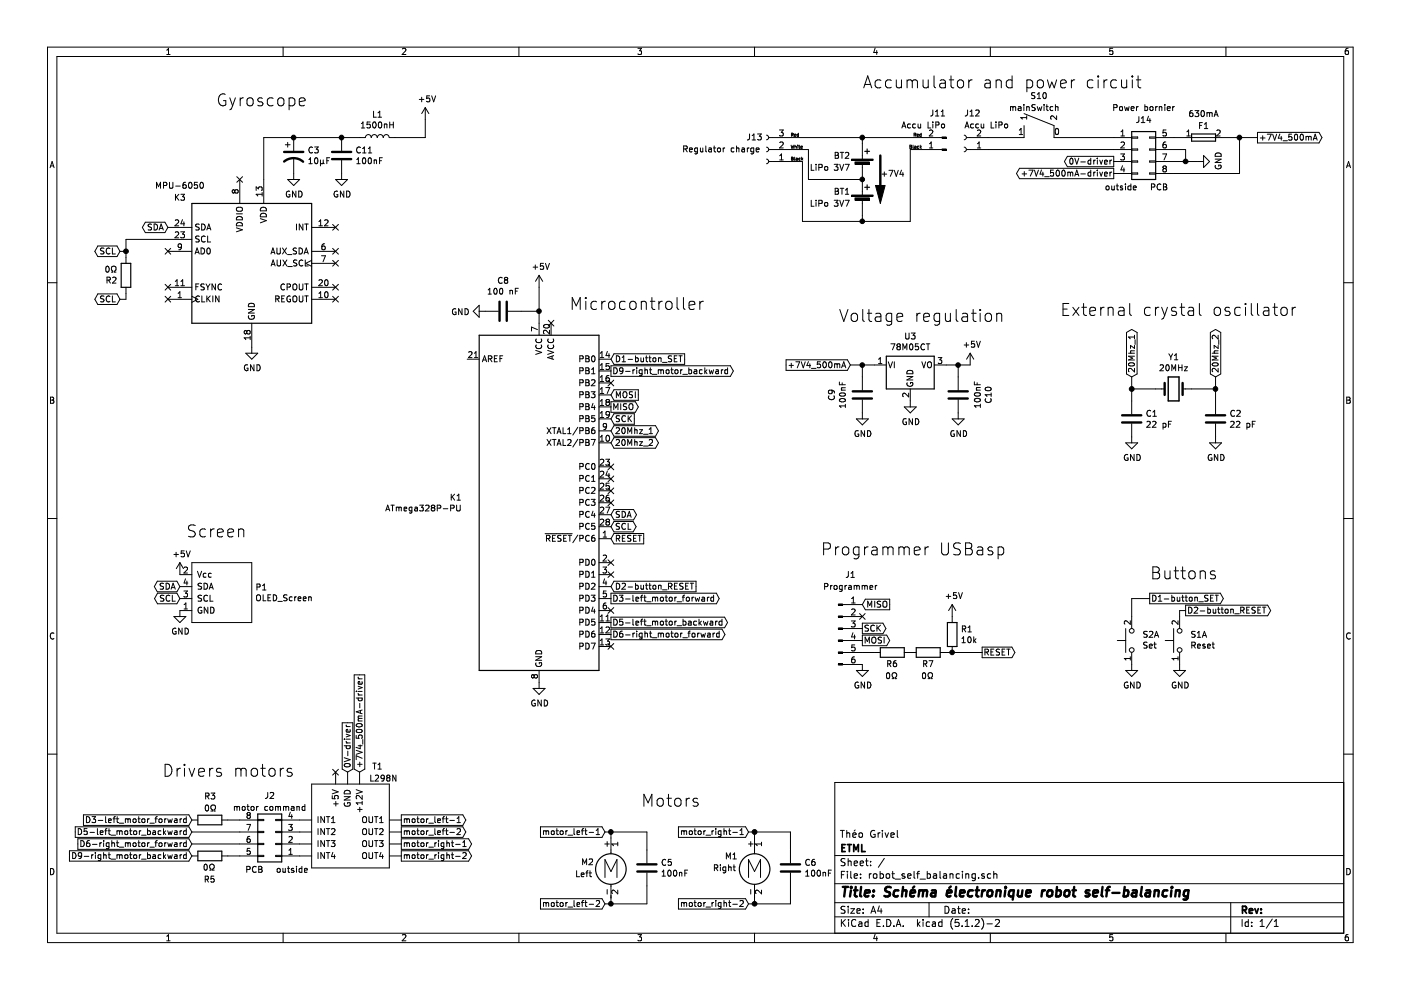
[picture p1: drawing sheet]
EESchema Schematic File Version 4
LIBS:robot_self_balancing-cache
EELAYER 29 0
EELAYER END
$Descr A4 11693 8268
encoding utf-8
Sheet 1 1
Title "Schéma électronique robot self-balancing"
Date ""
Rev ""
Comp "ETML"
Comment1 "Théo Grivel"
Comment2 ""
Comment3 ""
Comment4 ""
$EndDescr
$Comp
L Motor:Motor_DC M1
U 1 1
P 6300 7200
F 0 "M1" H 6050 7250 50  0000 L CNN
F 1 "Right" H 5950 7150 50  0000 L CNN
F 2 "robot_self_balancing:TGL-NO_PRINT" H 6300 7110 50  0001 C CNN
F 3 "~" H 6300 7110 50  0001 C CNN
	1    6300 7200
	1    0    0    -1  
$EndComp
$Comp
L Device:Crystal Y1
U 1 1
P 9800 3250
F 0 "Y1" H 9800 3518 50  0000 C CNN
F 1 "20MHz" H 9800 3427 50  0000 C CNN
F 2 "Crystal:Resonator-2Pin_W7.0mm_H2.5mm" H 9800 3250 50  0001 C CNN
F 3 "~" H 9800 3250 50  0001 C CNN
	1    9800 3250
	1    0    0    -1  
$EndComp
$Comp
L Device:C C1
U 1 1
P 9450 3500
F 0 "C1" H 9565 3546 50  0000 L CNN
F 1 "22 pF" H 9565 3455 50  0000 L CNN
F 2 "robot_self_balancing:TGL-C_12pF" H 9488 3350 50  0001 C CNN
F 3 "~" H 9450 3500 50  0001 C CNN
	1    9450 3500
	1    0    0    -1  
$EndComp
$Comp
L Device:C C2
U 1 1
P 10150 3500
F 0 "C2" H 10265 3546 50  0000 L CNN
F 1 "22 pF" H 10265 3455 50  0000 L CNN
F 2 "robot_self_balancing:TGL-C_12pF" H 10188 3350 50  0001 C CNN
F 3 "~" H 10150 3500 50  0001 C CNN
	1    10150 3500
	1    0    0    -1  
$EndComp
$Comp
L power:GND #PWR0101
U 1 1
P 9450 3650
F 0 "#PWR0101" H 9450 3400 50  0001 C CNN
F 1 "GND" H 9455 3477 50  0000 C CNN
F 2 "" H 9450 3650 50  0001 C CNN
F 3 "" H 9450 3650 50  0001 C CNN
	1    9450 3650
	1    0    0    -1  
$EndComp
$Comp
L power:GND #PWR0102
U 1 1
P 10150 3650
F 0 "#PWR0102" H 10150 3400 50  0001 C CNN
F 1 "GND" H 10155 3477 50  0000 C CNN
F 2 "" H 10150 3650 50  0001 C CNN
F 3 "" H 10150 3650 50  0001 C CNN
	1    10150 3650
	1    0    0    -1  
$EndComp
Wire Wire Line
	9450 3350 9450 3250
Wire Wire Line
	9450 3250 9650 3250
Wire Wire Line
	9950 3250 10150 3250
Text GLabel 10150 3150 1    50   BiDi ~ 0
20Mhz_2
Text GLabel 9450 3150 1    50   BiDi ~ 0
20Mhz_1
Wire Wire Line
	10150 3250 10150 3150
Wire Wire Line
	10150 3350 10150 3250
Connection ~ 10150 3250
Wire Wire Line
	9450 3250 9450 3150
Connection ~ 9450 3250
Text GLabel 5100 3600 2    50   BiDi ~ 0
20Mhz_1
Text GLabel 5100 3700 2    50   BiDi ~ 0
20Mhz_2
Text Notes 8850 2650 0    100  ~ 0
External crystal oscillator 
Text Notes 5350 6750 0    100  ~ 0
Motors
Text Notes 4750 2600 0    100  ~ 0
Microcontroller
$Comp
L Sensor_Motion:MPU-6050 K3
U 1 1
P 2100 2200
F 0 "K3" H 1500 2750 50  0000 C CNN
F 1 "MPU-6050" H 1500 2850 50  0000 C CNN
F 2 "robot_self_balancing:TGL-MPU_6050" H 2100 1400 50  0001 C CNN
F 3 "https://store.invensense.com/datasheets/invensense/MPU-6050_DataSheet_V3%204.pdf" H 2100 2050 50  0001 C CNN
	1    2100 2200
	1    0    0    -1  
$EndComp
NoConn ~ 2800 2100
NoConn ~ 2800 2200
NoConn ~ 2800 2400
NoConn ~ 2800 2500
NoConn ~ 1400 2500
NoConn ~ 1400 2400
NoConn ~ 2000 1500
Text GLabel 1400 1900 0    50   BiDi ~ 0
SDA
$Comp
L Switch:SW_Push_Dual_x2 S1
U 1 1
P 9850 5350
F 0 "S1" V 9896 5262 50  0000 R CNN
F 1 "Reset" V 9805 5262 50  0000 R CNN
F 2 "robot_self_balancing:TGL-Push_Button" H 9850 5550 50  0001 C CNN
F 3 "~" H 9850 5550 50  0001 C CNN
	1    9850 5350
	0    -1   -1   0   
$EndComp
$Comp
L Switch:SW_Push_Dual_x2 S2
U 1 1
P 9450 5350
F 0 "S2" V 9496 5262 50  0000 R CNN
F 1 "Set" V 9405 5262 50  0000 R CNN
F 2 "robot_self_balancing:TGL-Push_Button" H 9450 5550 50  0001 C CNN
F 3 "~" H 9450 5550 50  0001 C CNN
	1    9450 5350
	0    -1   -1   0   
$EndComp
$Comp
L power:GND #PWR0103
U 1 1
P 9450 5550
F 0 "#PWR0103" H 9450 5300 50  0001 C CNN
F 1 "GND" H 9455 5377 50  0000 C CNN
F 2 "" H 9450 5550 50  0001 C CNN
F 3 "" H 9450 5550 50  0001 C CNN
	1    9450 5550
	1    0    0    -1  
$EndComp
$Comp
L power:GND #PWR0104
U 1 1
P 9850 5550
F 0 "#PWR0104" H 9850 5300 50  0001 C CNN
F 1 "GND" H 9855 5377 50  0000 C CNN
F 2 "" H 9850 5550 50  0001 C CNN
F 3 "" H 9850 5550 50  0001 C CNN
	1    9850 5550
	1    0    0    -1  
$EndComp
Text Notes 9600 4850 0    100  ~ 0
Buttons\n
Text Notes 1800 900  0    100  ~ 0
Gyroscope
$Comp
L power:+5V #PWR0105
U 1 1
P 3550 1000
F 0 "#PWR0105" H 3550 850 50  0001 C CNN
F 1 "+5V" H 3565 1173 50  0000 C CNN
F 2 "" H 3550 1000 50  0001 C CNN
F 3 "" H 3550 1000 50  0001 C CNN
	1    3550 1000
	1    0    0    -1  
$EndComp
$Comp
L Device:L L1
U 1 1
P 3150 1150
F 0 "L1" V 3340 1150 50  0000 C CNN
F 1 "1500nH" V 3250 1150 50  0000 C CNN
F 2 "robot_self_balancing:TGL_L" H 3150 1150 50  0001 C CNN
F 3 "~" H 3150 1150 50  0001 C CNN
	1    3150 1150
	0    -1   -1   0   
$EndComp
$Comp
L power:GND #PWR0107
U 1 1
P 2100 2900
F 0 "#PWR0107" H 2100 2650 50  0001 C CNN
F 1 "GND" H 2105 2727 50  0000 C CNN
F 2 "" H 2100 2900 50  0001 C CNN
F 3 "" H 2100 2900 50  0001 C CNN
	1    2100 2900
	1    0    0    -1  
$EndComp
Text Notes 1350 6500 0    100  ~ 0
Drivers motors
Wire Wire Line
	3550 1000 3550 1150
Text Notes 1550 4500 0    100  ~ 0
Screen
Text GLabel 5100 4400 2    50   BiDi ~ 0
SCL
Text GLabel 5100 4300 2    50   BiDi ~ 0
SDA
Text GLabel 1500 5000 0    50   BiDi ~ 0
SCL
Text GLabel 1500 4900 0    50   BiDi ~ 0
SDA
$Comp
L OLED_Screen:OLED_Screen P1
U 1 1
P 1850 4600
F 0 "P1" H 2128 4296 50  0000 L CNN
F 1 "OLED_Screen" H 2128 4205 50  0000 L CNN
F 2 "robot_self_balancing:TGL-OLED_Screen" H 1850 4600 50  0001 C CNN
F 3 "" H 1850 4600 50  0001 C CNN
	1    1850 4600
	1    0    0    -1  
$EndComp
$Comp
L power:GND #PWR0109
U 1 1
P 1500 5100
F 0 "#PWR0109" H 1500 4850 50  0001 C CNN
F 1 "GND" H 1505 4927 50  0000 C CNN
F 2 "" H 1500 5100 50  0001 C CNN
F 3 "" H 1500 5100 50  0001 C CNN
	1    1500 5100
	1    0    0    -1  
$EndComp
$Comp
L L298N_MotoDriver-2:L298N T1
U 1 1
P 2900 7000
F 0 "T1" H 3150 7600 50  0000 C CNN
F 1 "L298N" H 3200 7500 50  0000 C CNN
F 2 "robot_self_balancing:TGL-NO_PRINT" H 2900 8050 50  0001 C CNN
F 3 "" H 2900 8050 50  0001 C CNN
	1    2900 7000
	1    0    0    -1  
$EndComp
Text GLabel 3350 6850 2    50   Output ~ 0
motor_left-1
Text GLabel 3350 6950 2    50   Output ~ 0
motor_left-2
Text GLabel 3350 7050 2    50   Output ~ 0
motor_right-1
Text GLabel 3350 7150 2    50   Output ~ 0
motor_right-2
Text GLabel 6250 6950 0    50   Input ~ 0
motor_right-1
Text GLabel 6250 7550 0    50   Input ~ 0
motor_right-2
Wire Wire Line
	5100 7000 5100 6950
Wire Wire Line
	5100 6950 5050 6950
Wire Wire Line
	5100 7500 5100 7550
Wire Wire Line
	5100 7550 5050 7550
Wire Wire Line
	6300 7500 6300 7550
Wire Wire Line
	6300 7550 6250 7550
Wire Wire Line
	6300 7000 6300 6950
Wire Wire Line
	6300 6950 6250 6950
$Comp
L Device:C C5
U 1 1
P 5400 7250
F 0 "C5" H 5515 7296 50  0000 L CNN
F 1 "100nF" H 5515 7205 50  0000 L CNN
F 2 "robot_self_balancing:TGL-NO_PRINT" H 5438 7100 50  0001 C CNN
F 3 "~" H 5400 7250 50  0001 C CNN
	1    5400 7250
	1    0    0    -1  
$EndComp
Text GLabel 5050 7550 0    50   Input ~ 0
motor_left-2
Text GLabel 5050 6950 0    50   Input ~ 0
motor_left-1
$Comp
L Motor:Motor_DC M2
U 1 1
P 5100 7200
F 0 "M2" H 4850 7200 50  0000 L CNN
F 1 "Left" H 4800 7100 50  0000 L CNN
F 2 "robot_self_balancing:TGL-NO_PRINT" H 5100 7110 50  0001 C CNN
F 3 "~" H 5100 7110 50  0001 C CNN
	1    5100 7200
	1    0    0    -1  
$EndComp
$Comp
L Device:C C6
U 1 1
P 6600 7250
F 0 "C6" H 6715 7296 50  0000 L CNN
F 1 "100nF" H 6715 7205 50  0000 L CNN
F 2 "robot_self_balancing:TGL-NO_PRINT" H 6638 7100 50  0001 C CNN
F 3 "~" H 6600 7250 50  0001 C CNN
	1    6600 7250
	1    0    0    -1  
$EndComp
Wire Wire Line
	5400 7100 5400 6950
Wire Wire Line
	5400 6950 5100 6950
Connection ~ 5100 6950
Wire Wire Line
	5400 7400 5400 7550
Wire Wire Line
	5400 7550 5100 7550
Connection ~ 5100 7550
Wire Wire Line
	6600 7100 6600 6950
Wire Wire Line
	6600 6950 6300 6950
Connection ~ 6300 6950
Wire Wire Line
	6600 7400 6600 7550
Wire Wire Line
	6600 7550 6300 7550
Connection ~ 6300 7550
$Comp
L Device:Battery_Cell BT2
U 1 1
P 7200 1400
F 0 "BT2" H 7100 1500 50  0000 R CNN
F 1 "LiPo 3V7" H 7100 1400 50  0000 R CNN
F 2 "robot_self_balancing:TGL-NO_PRINT" V 7200 1460 50  0001 C CNN
F 3 "~" V 7200 1460 50  0001 C CNN
	1    7200 1400
	1    0    0    -1  
$EndComp
$Comp
L Device:Battery_Cell BT1
U 1 1
P 7200 1700
F 0 "BT1" H 7100 1800 50  0000 R CNN
F 1 "LiPo 3V7" H 7100 1700 50  0000 R CNN
F 2 "robot_self_balancing:TGL-NO_PRINT" V 7200 1760 50  0001 C CNN
F 3 "~" V 7200 1760 50  0001 C CNN
	1    7200 1700
	1    0    0    -1  
$EndComp
Text Notes 7200 750  0    100  ~ 0
Accumulator and power circuit
Wire Wire Line
	3300 1150 3550 1150
Text GLabel 9600 5000 2    50   Output ~ 0
D1-button_SET
Text GLabel 9900 5100 2    50   Output ~ 0
D2-button_RESET
$Comp
L power:+5V #PWR0110
U 1 1
P 4500 2400
F 0 "#PWR0110" H 4500 2250 50  0001 C CNN
F 1 "+5V" H 4515 2573 50  0000 C CNN
F 2 "" H 4500 2400 50  0001 C CNN
F 3 "" H 4500 2400 50  0001 C CNN
	1    4500 2400
	1    0    0    -1  
$EndComp
Wire Wire Line
	4500 2700 4500 2600
Wire Wire Line
	4500 2600 4500 2400
$Comp
L Device:C C8
U 1 1
P 4200 2600
F 0 "C8" V 4452 2600 50  0000 C CNN
F 1 "100 nF" V 4361 2600 50  0000 C CNN
F 2 "robot_self_balancing:TGL-C_12pF" H 4238 2450 50  0001 C CNN
F 3 "~" H 4200 2600 50  0001 C CNN
	1    4200 2600
	0    -1   -1   0   
$EndComp
$Comp
L power:GND #PWR0111
U 1 1
P 4050 2600
F 0 "#PWR0111" H 4050 2350 50  0001 C CNN
F 1 "GND" V 4055 2472 50  0000 R CNN
F 2 "" H 4050 2600 50  0001 C CNN
F 3 "" H 4050 2600 50  0001 C CNN
	1    4050 2600
	0    1    1    0   
$EndComp
Wire Wire Line
	4350 2600 4500 2600
Connection ~ 4500 2600
$Comp
L Graphic:SYM_Arrow_XLarge 7V4
U 1 1
P 7350 1500
F 0 "7V4" H 7350 1590 50  0001 C CNN
F 1 "+7V4" V 7300 1500 50  0000 L CNN
F 2 "robot_self_balancing:TGL-NO_PRINT" H 7350 1500 50  0001 C CNN
F 3 "~" H 7350 1500 50  0001 C CNN
	1    7350 1500
	0    1    1    0   
$EndComp
$Comp
L Regulator_Linear:LM7805_TO220 U3
U 1 1
P 7600 3050
F 0 "U3" H 7600 3292 50  0000 C CNN
F 1 "78M05CT" H 7600 3201 50  0000 C CNN
F 2 "Package_TO_SOT_THT:TO-220-3_Vertical" H 7600 3275 50  0001 C CIN
F 3 "http://www.fairchildsemi.com/ds/LM/LM7805.pdf" H 7600 3000 50  0001 C CNN
	1    7600 3050
	1    0    0    -1  
$EndComp
Text GLabel 7100 3050 0    50   Input ~ 0
+7V4_500mA
$Comp
L Device:C C9
U 1 1
P 7200 3300
F 0 "C9" V 7452 3300 50  0000 C CNN
F 1 "100nF" V 7361 3300 50  0000 C CNN
F 2 "robot_self_balancing:TGL-C_12pF" H 7238 3150 50  0001 C CNN
F 3 "~" H 7200 3300 50  0001 C CNN
	1    7200 3300
	-1   0    0    1   
$EndComp
$Comp
L Device:C C10
U 1 1
P 8000 3300
F 0 "C10" V 8252 3300 50  0000 C CNN
F 1 "100nF" V 8161 3300 50  0000 C CNN
F 2 "robot_self_balancing:TGL-C_12pF" H 8038 3150 50  0001 C CNN
F 3 "~" H 8000 3300 50  0001 C CNN
	1    8000 3300
	1    0    0    -1  
$EndComp
Wire Wire Line
	7100 3050 7200 3050
Wire Wire Line
	7200 3050 7200 3150
Connection ~ 7200 3050
Wire Wire Line
	7200 3050 7300 3050
Wire Wire Line
	7900 3050 8000 3050
Wire Wire Line
	8000 3150 8000 3050
Connection ~ 8000 3050
Wire Wire Line
	8000 3050 8100 3050
$Comp
L power:GND #PWR0113
U 1 1
P 7200 3450
F 0 "#PWR0113" H 7200 3200 50  0001 C CNN
F 1 "GND" H 7205 3277 50  0000 C CNN
F 2 "" H 7200 3450 50  0001 C CNN
F 3 "" H 7200 3450 50  0001 C CNN
	1    7200 3450
	1    0    0    -1  
$EndComp
$Comp
L power:GND #PWR0114
U 1 1
P 8000 3450
F 0 "#PWR0114" H 8000 3200 50  0001 C CNN
F 1 "GND" H 8005 3277 50  0000 C CNN
F 2 "" H 8000 3450 50  0001 C CNN
F 3 "" H 8000 3450 50  0001 C CNN
	1    8000 3450
	1    0    0    -1  
$EndComp
Text Notes 7000 2700 0    100  ~ 0
Voltage regulation
$Comp
L power:GND #PWR0108
U 1 1
P 7600 3350
F 0 "#PWR0108" H 7600 3100 50  0001 C CNN
F 1 "GND" H 7605 3177 50  0000 C CNN
F 2 "" H 7600 3350 50  0001 C CNN
F 3 "" H 7600 3350 50  0001 C CNN
	1    7600 3350
	1    0    0    -1  
$EndComp
Text GLabel 1600 6850 0    50   Input ~ 0
D3-left_motor_forward
Text GLabel 1600 6950 0    50   Input ~ 0
D5-left_motor_backward
Text GLabel 1600 7050 0    50   Input ~ 0
D6-right_motor_forward
Text GLabel 1600 7150 0    50   Input ~ 0
D9-right_motor_backward
Text GLabel 3000 6450 1    50   Input ~ 0
+7V4_500mA-driver
NoConn ~ 2800 6450
$Comp
L Connector:Conn_01x06_Male J1
U 1 1
P 7000 5250
F 0 "J1" H 7100 5700 50  0000 C CNN
F 1 "Programmer" H 7100 5600 50  0000 C CNN
F 2 "robot_self_balancing:TGL_IDC-Header_2x03_P2.54mm_Vertical_1.2" H 7000 5250 50  0001 C CNN
F 3 "~" H 7000 5250 50  0001 C CNN
	1    7000 5250
	1    0    0    -1  
$EndComp
Text Notes 6850 4650 0    100  ~ 0
Programmer USBasp
Text GLabel 7200 5050 2    50   Input ~ 0
MISO
Text GLabel 8200 5450 2    50   Output ~ 0
RESET
Text GLabel 7200 5250 2    50   Output ~ 0
SCK
Text GLabel 7200 5350 2    50   Output ~ 0
MOSI
$Comp
L Device:R R1
U 1 1
P 7950 5300
F 0 "R1" H 8020 5346 50  0000 L CNN
F 1 "10k" H 8020 5255 50  0000 L CNN
F 2 "robot_self_balancing:TGL_R" V 7880 5300 50  0001 C CNN
F 3 "~" H 7950 5300 50  0001 C CNN
	1    7950 5300
	1    0    0    -1  
$EndComp
$Comp
L power:GND #PWR0116
U 1 1
P 7200 5550
F 0 "#PWR0116" H 7200 5300 50  0001 C CNN
F 1 "GND" H 7205 5377 50  0000 C CNN
F 2 "" H 7200 5550 50  0001 C CNN
F 3 "" H 7200 5550 50  0001 C CNN
	1    7200 5550
	1    0    0    -1  
$EndComp
Text GLabel 5100 3400 2    50   Output ~ 0
MISO
Text GLabel 5100 3300 2    50   Input ~ 0
MOSI
Text GLabel 5100 3500 2    50   Input ~ 0
SCK
Text GLabel 5100 4500 2    50   Input ~ 0
RESET
$Comp
L robot_self_balancing-rescue:ATmega328P-PU-MCU_Microchip_ATmega K1
U 1 1
P 4500 4200
F 0 "K1" H 3856 4246 50  0000 R CNN
F 1 "ATmega328P-PU" H 3856 4155 50  0000 R CNN
F 2 "robot_self_balancing:TGL-ATmega328P_PU" H 4500 4200 50  0001 C CIN
F 3 "http://ww1.microchip.com/downloads/en/DeviceDoc/ATmega328_P%20AVR%20MCU%20with%20picoPower%20Technology%20Data%20Sheet%2040001984A.pdf" H 4500 4200 50  0001 C CNN
	1    4500 4200
	1    0    0    -1  
$EndComp
$Comp
L power:GND #PWR0117
U 1 1
P 4500 5700
F 0 "#PWR0117" H 4500 5450 50  0001 C CNN
F 1 "GND" H 4505 5527 50  0000 C CNN
F 2 "" H 4500 5700 50  0001 C CNN
F 3 "" H 4500 5700 50  0001 C CNN
	1    4500 5700
	1    0    0    -1  
$EndComp
$Comp
L power:+5V #PWR0118
U 1 1
P 7950 5150
F 0 "#PWR0118" H 7950 5000 50  0001 C CNN
F 1 "+5V" H 7965 5323 50  0000 C CNN
F 2 "" H 7950 5150 50  0001 C CNN
F 3 "" H 7950 5150 50  0001 C CNN
	1    7950 5150
	1    0    0    -1  
$EndComp
Connection ~ 7950 5450
NoConn ~ 7200 5150
Wire Wire Line
	9850 5150 9850 5100
Wire Wire Line
	9850 5100 9900 5100
Wire Wire Line
	9450 5150 9450 5000
Wire Wire Line
	9450 5000 9600 5000
NoConn ~ 1400 2100
Text GLabel 5100 5000 2    50   Output ~ 0
D3-left_motor_forward
Text GLabel 5100 5200 2    50   Output ~ 0
D5-left_motor_backward
Text GLabel 5100 5300 2    50   Output ~ 0
D6-right_motor_forward
Text GLabel 5100 3100 2    50   Output ~ 0
D9-right_motor_backward
Text GLabel 5100 3000 2    50   Input ~ 0
D1-button_SET
Text GLabel 5100 4900 2    50   Input ~ 0
D2-button_RESET
NoConn ~ 4600 2700
NoConn ~ 5100 3900
NoConn ~ 5100 4000
NoConn ~ 5100 4100
NoConn ~ 5100 4200
NoConn ~ 5100 4700
NoConn ~ 5100 5100
NoConn ~ 5100 5400
NoConn ~ 2800 1900
Wire Wire Line
	2200 1150 2450 1150
Connection ~ 2450 1150
$Comp
L Device:CP1 C3
U 1 1
P 2450 1300
F 0 "C3" H 2565 1346 50  0000 L CNN
F 1 "10μF" H 2565 1255 50  0000 L CNN
F 2 "Capacitor_THT:CP_Radial_D6.3mm_P2.50mm" H 2450 1300 50  0001 C CNN
F 3 "~" H 2450 1300 50  0001 C CNN
	1    2450 1300
	1    0    0    -1  
$EndComp
$Comp
L power:GND #PWR0119
U 1 1
P 2850 1450
F 0 "#PWR0119" H 2850 1200 50  0001 C CNN
F 1 "GND" H 2855 1277 50  0000 C CNN
F 2 "" H 2850 1450 50  0001 C CNN
F 3 "" H 2850 1450 50  0001 C CNN
	1    2850 1450
	1    0    0    -1  
$EndComp
Wire Wire Line
	2450 1150 2850 1150
Wire Wire Line
	2850 1150 3000 1150
Connection ~ 2850 1150
$Comp
L Device:C C11
U 1 1
P 2850 1300
F 0 "C11" H 2965 1346 50  0000 L CNN
F 1 "100nF" H 2965 1255 50  0000 L CNN
F 2 "robot_self_balancing:TGL-C_12pF" H 2888 1150 50  0001 C CNN
F 3 "~" H 2850 1300 50  0001 C CNN
	1    2850 1300
	1    0    0    -1  
$EndComp
Wire Wire Line
	2200 1150 2200 1500
$Comp
L power:GND #PWR0106
U 1 1
P 2450 1450
F 0 "#PWR0106" H 2450 1200 50  0001 C CNN
F 1 "GND" H 2455 1277 50  0000 C CNN
F 2 "" H 2450 1450 50  0001 C CNN
F 3 "" H 2450 1450 50  0001 C CNN
	1    2450 1450
	1    0    0    -1  
$EndComp
Wire Wire Line
	10350 1150 10500 1150
Wire Wire Line
	10350 1450 9800 1450
Wire Wire Line
	10350 1150 10350 1450
Text GLabel 10500 1150 2    50   Output ~ 0
+7V4_500mA
$Comp
L Connector_Generic:Conn_02x04_Top_Bottom J14
U 1 1
P 9500 1250
F 0 "J14" H 9550 1500 50  0000 C CNN
F 1 "Power bornier" H 9550 1600 50  0000 C CNN
F 2 "robot_self_balancing:TGL-Bornier4Pins_mm" H 9500 1250 50  0001 C CNN
F 3 "~" H 9500 1250 50  0001 C CNN
	1    9500 1250
	1    0    0    -1  
$EndComp
$Comp
L TGL-Fuse:TGL-Fuse F1
U 1 1
P 10050 1150
F 0 "F1" V 9950 1150 50  0000 C CNN
F 1 "630mA" V 9850 1150 50  0000 C CNN
F 2 "robot_self_balancing:TGL-Fuse" V 9980 1150 50  0001 C CNN
F 3 "~" H 10050 1150 50  0001 C CNN
	1    10050 1150
	0    1    1    0   
$EndComp
Wire Wire Line
	9800 1150 9900 1150
Wire Wire Line
	10200 1150 10350 1150
Connection ~ 10350 1150
$Comp
L power:+5V #PWR0112
U 1 1
P 1500 4800
F 0 "#PWR0112" H 1500 4650 50  0001 C CNN
F 1 "+5V" H 1515 4973 50  0000 C CNN
F 2 "" H 1500 4800 50  0001 C CNN
F 3 "" H 1500 4800 50  0001 C CNN
	1    1500 4800
	1    0    0    -1  
$EndComp
$Comp
L Device:R R2
U 1 1
P 1050 2300
F 0 "R2" H 1120 2346 50  0000 L CNN
F 1 "0Ω" H 1120 2255 50  0000 L CNN
F 2 "robot_self_balancing:TGL_R" V 980 2300 50  0001 C CNN
F 3 "~" H 1050 2300 50  0001 C CNN
	1    1050 2300
	-1   0    0    1   
$EndComp
$Comp
L Device:R R3
U 1 1
P 1750 6850
F 0 "R3" V 1550 6800 50  0000 L CNN
F 1 "0Ω" V 1650 6800 50  0000 L CNN
F 2 "robot_self_balancing:TGL_R" V 1680 6850 50  0001 C CNN
F 3 "~" H 1750 6850 50  0001 C CNN
	1    1750 6850
	0    1    1    0   
$EndComp
Text GLabel 9300 1450 0    50   Output ~ 0
+7V4_500mA-driver
Text GLabel 9300 1350 0    50   Output ~ 0
0V-driver
Wire Wire Line
	9800 1250 9900 1250
Wire Wire Line
	9900 1250 9900 1350
Wire Wire Line
	9900 1350 9800 1350
Text GLabel 1000 2500 0    50   BiDi ~ 0
SCL
Wire Wire Line
	1400 2000 1050 2000
Wire Wire Line
	1050 2000 1050 2100
NoConn ~ 5100 3200
$Comp
L Device:R R5
U 1 1
P 1750 7150
F 0 "R5" V 1550 7100 50  0000 L CNN
F 1 "0Ω" V 1650 7100 50  0000 L CNN
F 2 "robot_self_balancing:TGL_R" V 1680 7150 50  0001 C CNN
F 3 "~" H 1750 7150 50  0001 C CNN
	1    1750 7150
	0    -1   -1   0   
$EndComp
$Comp
L Device:R R6
U 1 1
P 7450 5450
F 0 "R6" V 7350 5400 50  0000 L CNN
F 1 "0Ω" V 7250 5400 50  0000 L CNN
F 2 "robot_self_balancing:TGL_R" V 7380 5450 50  0001 C CNN
F 3 "~" H 7450 5450 50  0001 C CNN
	1    7450 5450
	0    -1   -1   0   
$EndComp
Wire Wire Line
	7900 5450 7950 5450
Wire Wire Line
	7950 5450 8200 5450
Wire Wire Line
	7300 5450 7200 5450
Text GLabel 1000 2100 0    50   BiDi ~ 0
SCL
Wire Wire Line
	1000 2100 1050 2100
Connection ~ 1050 2100
Wire Wire Line
	1050 2100 1050 2150
Wire Wire Line
	1000 2500 1050 2500
Wire Wire Line
	1050 2500 1050 2450
$Comp
L Device:R R7
U 1 1
P 7750 5450
F 0 "R7" V 7650 5400 50  0000 L CNN
F 1 "0Ω" V 7550 5400 50  0000 L CNN
F 2 "robot_self_balancing:TGL_R" V 7680 5450 50  0001 C CNN
F 3 "~" H 7750 5450 50  0001 C CNN
	1    7750 5450
	0    -1   -1   0   
$EndComp
$Comp
L Connector_Generic:Conn_02x04_Top_Bottom J2
U 1 1
P 2300 7050
F 0 "J2" H 2350 6650 50  0000 C CNN
F 1 "motor command" H 2350 6750 50  0000 C CNN
F 2 "robot_self_balancing:TGL-Bornier4Pins_mm" H 2300 7050 50  0001 C CNN
F 3 "~" H 2300 7050 50  0001 C CNN
	1    2300 7050
	-1   0    0    1   
$EndComp
Text GLabel 2900 6450 1    50   Input ~ 0
0V-driver
$Comp
L power:GND #PWR0115
U 1 1
P 10000 1350
F 0 "#PWR0115" H 10000 1100 50  0001 C CNN
F 1 "GND" H 10005 1177 50  0000 C CNN
F 2 "" H 10000 1350 50  0001 C CNN
F 3 "" H 10000 1350 50  0001 C CNN
	1    10000 1350
	0    -1   -1   0   
$EndComp
Wire Wire Line
	10000 1350 9900 1350
Connection ~ 9900 1350
$Comp
L Connector:Conn_01x02_Female J12
U 1 1
P 8050 1250
F 0 "J12" H 8050 950 50  0000 R CNN
F 1 "Accu LiPo" H 8050 1050 50  0000 R CNN
F 2 "robot_self_balancing:TGL-NO_PRINT" H 8050 1250 50  0001 C CNN
F 3 "~" H 8050 1250 50  0001 C CNN
	1    8050 1250
	-1   0    0    1   
$EndComp
$Comp
L Connector:Conn_01x02_Male J11
U 1 1
P 7900 1250
F 0 "J11" H 7900 950 50  0000 L CNN
F 1 "Accu LiPo" H 7900 1050 50  0000 L CNN
F 2 "robot_self_balancing:TGL-NO_PRINT" H 7900 1250 50  0001 C CNN
F 3 "~" H 7900 1250 50  0001 C CNN
	1    7900 1250
	-1   0    0    1   
$EndComp
Wire Wire Line
	7200 1200 7200 1150
Wire Wire Line
	7200 1150 7700 1150
Wire Wire Line
	7200 1800 7200 1850
Wire Wire Line
	7200 1850 7600 1850
Wire Wire Line
	7600 1850 7600 1250
Wire Wire Line
	7600 1250 7700 1250
Wire Wire Line
	8250 1150 8550 1150
Connection ~ 7200 1150
Wire Wire Line
	7200 1500 6750 1500
Wire Wire Line
	6750 1500 6750 1250
Connection ~ 7200 1500
Wire Wire Line
	7200 1850 6700 1850
Wire Wire Line
	6700 1850 6700 1350
Connection ~ 7200 1850
Text Notes 6600 1150 0    26   ~ 0
Red
Text Notes 6600 1250 0    26   ~ 0
White
Text Notes 7700 1250 2    26   ~ 0
Black
Text Notes 7700 1150 2    26   ~ 0
Red
Text Notes 6600 1350 0    26   ~ 0
Black
Wire Wire Line
	7200 1150 6600 1150
Wire Wire Line
	6750 1250 6600 1250
Wire Wire Line
	6700 1350 6600 1350
$Comp
L Connector:Conn_01x03_Female J13
U 1 1
P 6400 1250
F 0 "J13" H 6500 1150 50  0000 C CNN
F 1 "Regulator charge" H 6450 1250 50  0000 L CNN
F 2 "robot_self_balancing:TGL-NO_PRINT" H 6400 1250 50  0001 C CNN
F 3 "~" H 6400 1250 50  0001 C CNN
	1    6400 1250
	-1   0    0    1   
$EndComp
$Comp
L TGL-SchematicLibrairy:mainSwitch S10
U 1 1
P 8700 800
F 0 "S10" H 8750 800 50  0000 R CNN
F 1 "mainSwitch" H 8850 700 50  0000 R CNN
F 2 "robot_self_balancing:TGL-NO_PRINT" H 8700 800 26  0001 C CNN
F 3 "" H 8700 800 26  0001 C CNN
	1    8700 800 
	1    0    0    -1  
$EndComp
Wire Wire Line
	8250 1250 9300 1250
Wire Wire Line
	8800 1150 9300 1150
$Comp
L power:+5V #PWR0120
U 1 1
P 8100 3050
F 0 "#PWR0120" H 8100 2900 50  0001 C CNN
F 1 "+5V" H 8115 3223 50  0000 C CNN
F 2 "" H 8100 3050 50  0001 C CNN
F 3 "" H 8100 3050 50  0001 C CNN
	1    8100 3050
	1    0    0    -1  
$EndComp
NoConn ~ 5100 4800
Text Notes 9600 1600 0    50   ~ 0
PCB\n
Text Notes 9500 1600 2    50   ~ 0
outside
Text Notes 2300 7300 0    50   ~ 0
outside
Text Notes 2200 7300 2    50   ~ 0
PCB
Wire Wire Line
	1600 6950 2000 6950
Wire Wire Line
	1600 7050 2000 7050
Wire Wire Line
	2000 6850 1900 6850
Wire Wire Line
	2000 7150 1900 7150
$EndSCHEMATC
